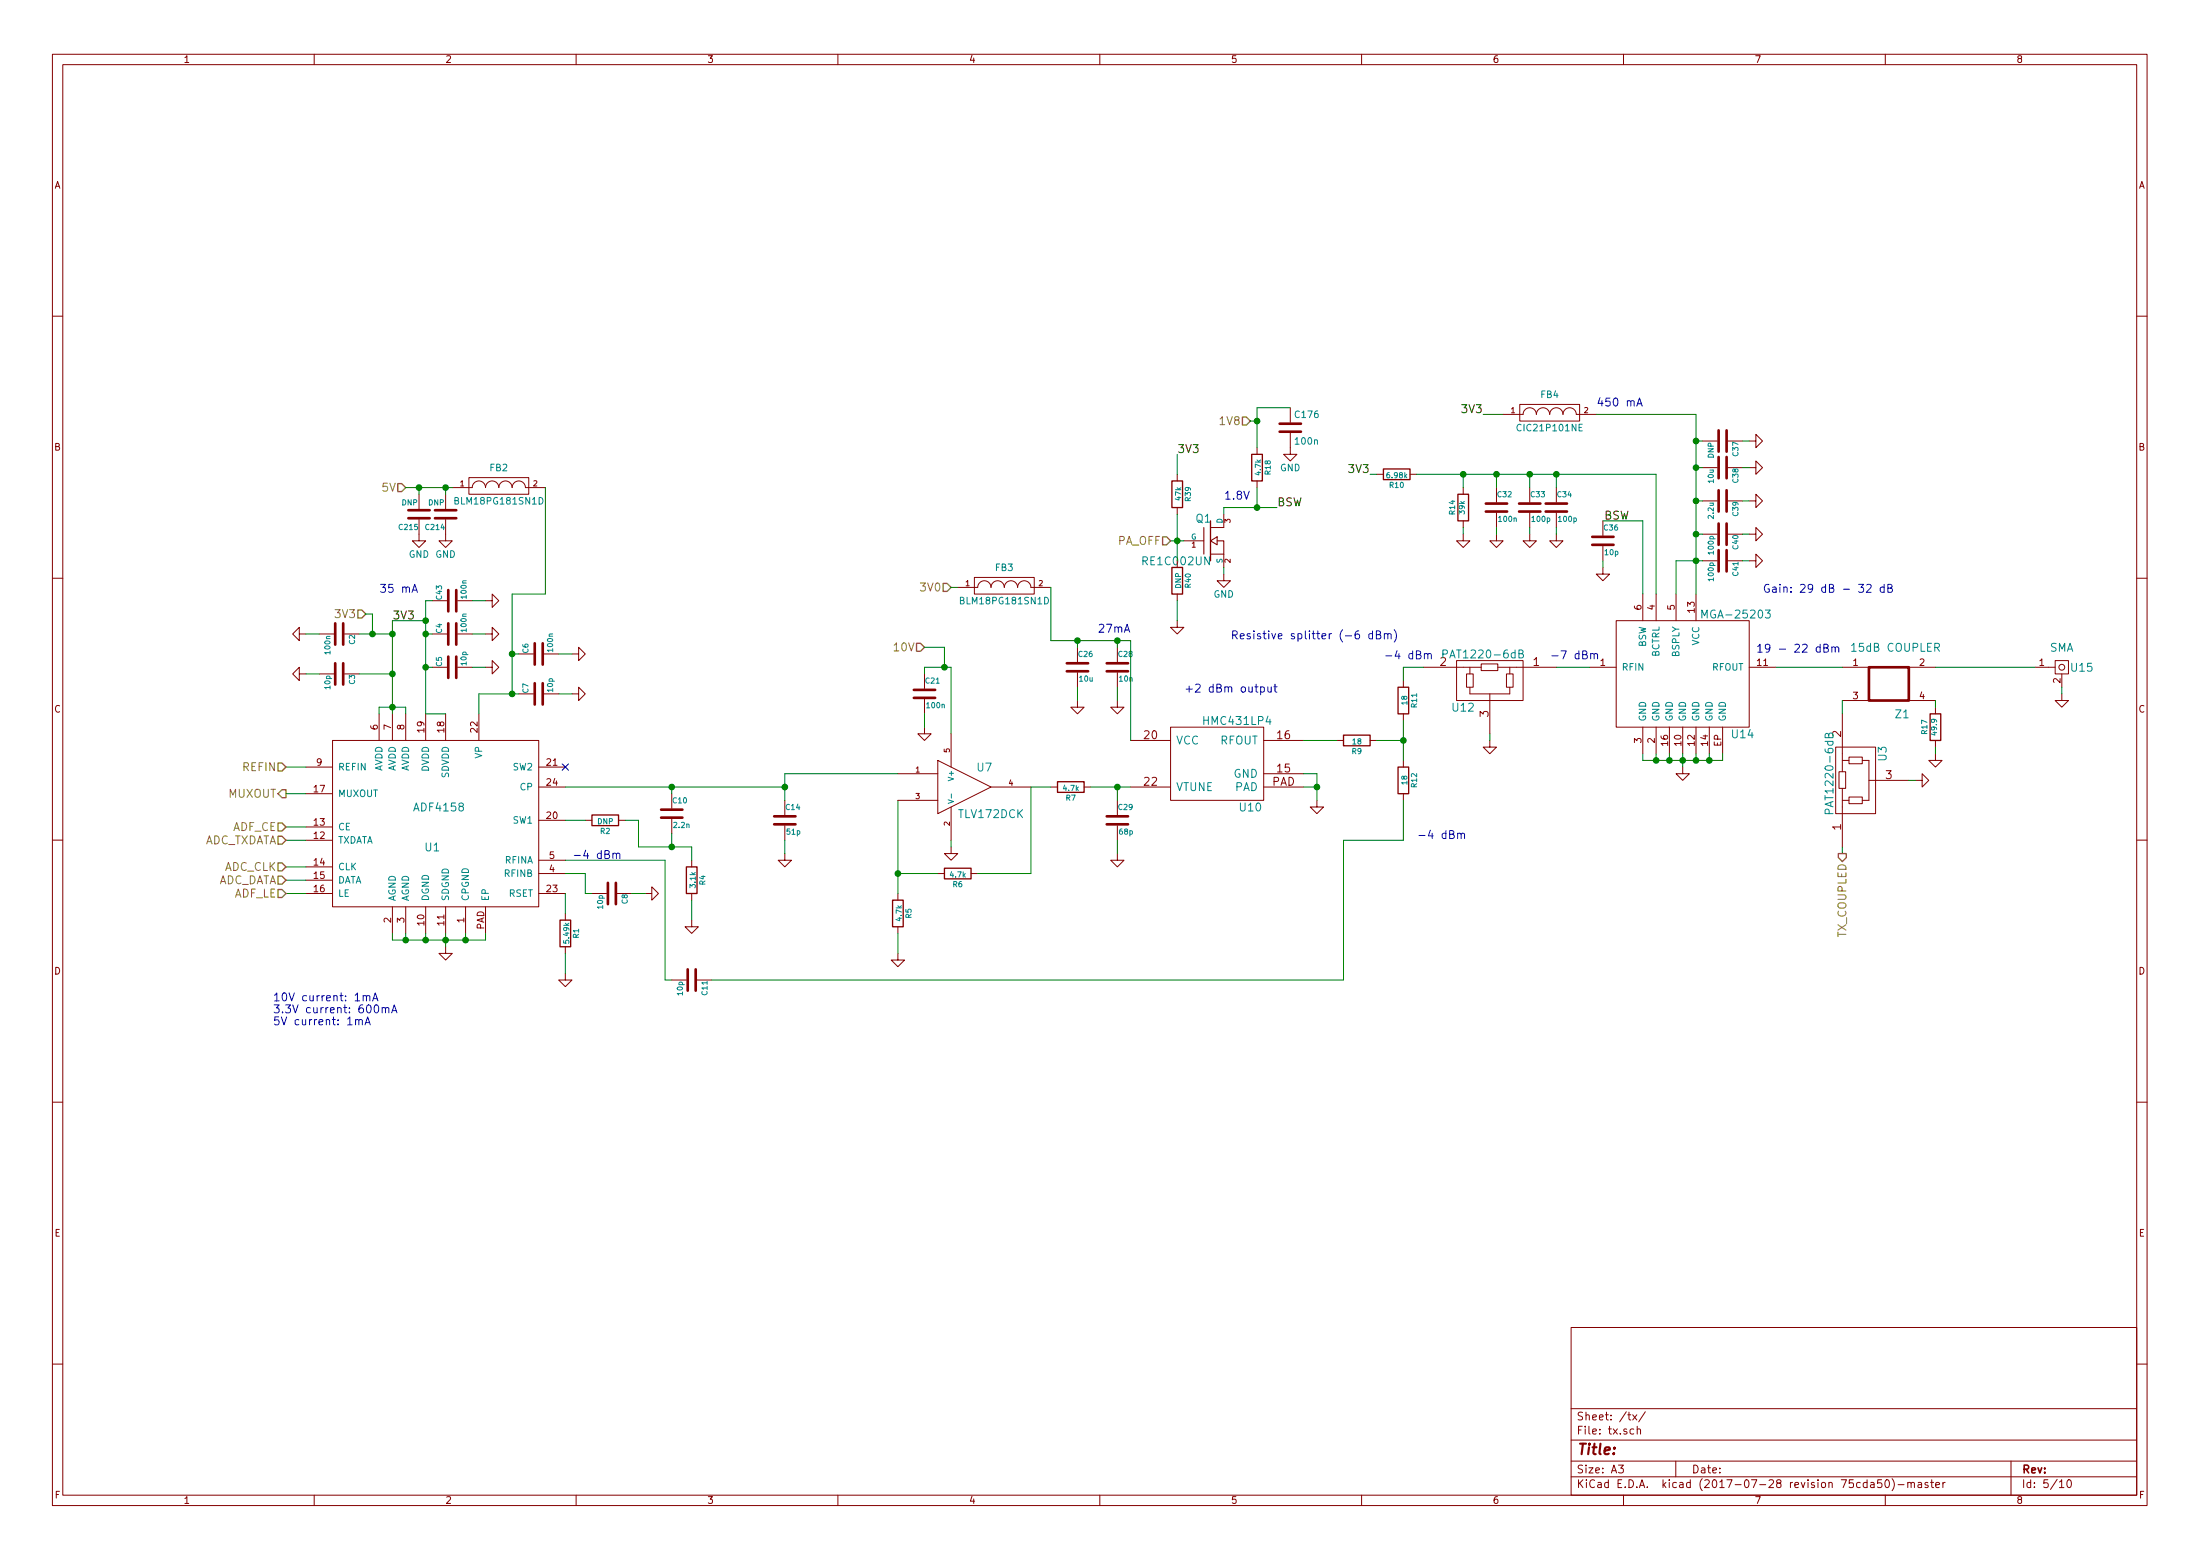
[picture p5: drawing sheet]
EESchema Schematic File Version 2
LIBS:power
LIBS:device
LIBS:transistors
LIBS:conn
LIBS:linear
LIBS:regul
LIBS:74xx
LIBS:cmos4000
LIBS:adc-dac
LIBS:memory
LIBS:xilinx
LIBS:microcontrollers
LIBS:dsp
LIBS:microchip
LIBS:analog_switches
LIBS:motorola
LIBS:texas
LIBS:intel
LIBS:audio
LIBS:interface
LIBS:digital-audio
LIBS:philips
LIBS:display
LIBS:cypress
LIBS:siliconi
LIBS:opto
LIBS:atmel
LIBS:contrib
LIBS:valves
LIBS:fmcw3
LIBS:fmcw3-cache
EELAYER 26 0
EELAYER END
$Descr A3 16535 11693
encoding utf-8
Sheet 5 10
Title ""
Date ""
Rev ""
Comp ""
Comment1 ""
Comment2 ""
Comment3 ""
Comment4 ""
$EndDescr
$Comp
L HMC431LP4 U10
U 1 1
P 9100 5700
F 0 "U10" H 9400 5350 60  0000 C CNN
F 1 "HMC431LP4" H 9300 6000 60  0000 C CNN
F 2 "fmcw3:VQFN-24" H 9100 5700 60  0001 C CNN
F 3 "" H 9100 5700 60  0000 C CNN
F 4 "HMC431LP4ETR" H 9100 5700 60  0001 C CNN "manf#"
	1    9100 5700
	1    0    0    -1  
$EndComp
$Comp
L ADF4158 U1
U 1 1
P 1500 6150
F 0 "U1" H 3250 5950 60  0000 C CNN
F 1 "ADF4158" H 3300 6250 60  0000 C CNN
F 2 "fmcw3:VFQFN-24" H 1500 6150 60  0001 C CNN
F 3 "" H 1500 6150 60  0000 C CNN
F 4 "ADF4158CCPZ" H 1500 6150 60  0001 C CNN "manf#"
	1    1500 6150
	1    0    0    -1  
$EndComp
$Comp
L SMA U15
U 1 1
P 15500 5000
F 0 "U15" H 15650 5000 60  0000 C CNN
F 1 "SMA" H 15500 5150 60  0000 C CNN
F 2 "fmcw3:CONSMA003.062" H 15500 5000 60  0001 C CNN
F 3 "" H 15500 5000 60  0000 C CNN
F 4 "CONSMA003.062" H 15500 5000 60  0001 C CNN "manf#"
	1    15500 5000
	1    0    0    -1  
$EndComp
$Comp
L C C3
U 1 1
P 2550 5050
F 0 "C3" H 2550 5150 40  0000 L CNN
F 1 "10p" H 2556 4965 40  0000 L CNN
F 2 "fmcw3:C_0402b" H 2588 4900 30  0001 C CNN
F 3 "" H 2550 5050 60  0000 C CNN
	1    2550 5050
	0    1    1    0   
$EndComp
$Comp
L C C2
U 1 1
P 2550 4750
F 0 "C2" H 2550 4850 40  0000 L CNN
F 1 "100n" H 2556 4665 40  0000 L CNN
F 2 "fmcw3:C_0402b" H 2588 4600 30  0001 C CNN
F 3 "" H 2550 4750 60  0000 C CNN
	1    2550 4750
	0    1    1    0   
$EndComp
$Comp
L GND #PWR086
U 1 1
P 2300 5050
F 0 "#PWR086" H 2300 5050 30  0001 C CNN
F 1 "GND" H 2300 4980 30  0001 C CNN
F 2 "" H 2300 5050 60  0000 C CNN
F 3 "" H 2300 5050 60  0000 C CNN
	1    2300 5050
	0    1    1    0   
$EndComp
$Comp
L GND #PWR087
U 1 1
P 2300 4750
F 0 "#PWR087" H 2300 4750 30  0001 C CNN
F 1 "GND" H 2300 4680 30  0001 C CNN
F 2 "" H 2300 4750 60  0000 C CNN
F 3 "" H 2300 4750 60  0000 C CNN
	1    2300 4750
	0    1    1    0   
$EndComp
$Comp
L C C5
U 1 1
P 3400 5000
F 0 "C5" H 3400 5100 40  0000 L CNN
F 1 "10p" H 3406 4915 40  0000 L CNN
F 2 "fmcw3:C_0402b" H 3438 4850 30  0001 C CNN
F 3 "" H 3400 5000 60  0000 C CNN
	1    3400 5000
	0    -1   -1   0   
$EndComp
$Comp
L C C4
U 1 1
P 3400 4750
F 0 "C4" H 3400 4850 40  0000 L CNN
F 1 "100n" H 3406 4665 40  0000 L CNN
F 2 "fmcw3:C_0402b" H 3438 4600 30  0001 C CNN
F 3 "" H 3400 4750 60  0000 C CNN
	1    3400 4750
	0    -1   -1   0   
$EndComp
$Comp
L GND #PWR088
U 1 1
P 3650 4500
F 0 "#PWR088" H 3650 4500 30  0001 C CNN
F 1 "GND" H 3650 4430 30  0001 C CNN
F 2 "" H 3650 4500 60  0000 C CNN
F 3 "" H 3650 4500 60  0000 C CNN
	1    3650 4500
	0    -1   -1   0   
$EndComp
$Comp
L GND #PWR089
U 1 1
P 3650 5000
F 0 "#PWR089" H 3650 5000 30  0001 C CNN
F 1 "GND" H 3650 4930 30  0001 C CNN
F 2 "" H 3650 5000 60  0000 C CNN
F 3 "" H 3650 5000 60  0000 C CNN
	1    3650 5000
	0    -1   -1   0   
$EndComp
$Comp
L C C7
U 1 1
P 4050 5200
F 0 "C7" H 4050 5300 40  0000 L CNN
F 1 "10p" H 4056 5115 40  0000 L CNN
F 2 "fmcw3:C_0402b" H 4088 5050 30  0001 C CNN
F 3 "" H 4050 5200 60  0000 C CNN
	1    4050 5200
	0    -1   -1   0   
$EndComp
$Comp
L C C6
U 1 1
P 4050 4900
F 0 "C6" H 4050 5000 40  0000 L CNN
F 1 "100n" H 4056 4815 40  0000 L CNN
F 2 "fmcw3:C_0402b" H 4088 4750 30  0001 C CNN
F 3 "" H 4050 4900 60  0000 C CNN
	1    4050 4900
	0    -1   -1   0   
$EndComp
$Comp
L GND #PWR090
U 1 1
P 4300 5200
F 0 "#PWR090" H 4300 5200 30  0001 C CNN
F 1 "GND" H 4300 5130 30  0001 C CNN
F 2 "" H 4300 5200 60  0000 C CNN
F 3 "" H 4300 5200 60  0000 C CNN
	1    4300 5200
	0    -1   -1   0   
$EndComp
$Comp
L GND #PWR091
U 1 1
P 4300 4900
F 0 "#PWR091" H 4300 4900 30  0001 C CNN
F 1 "GND" H 4300 4830 30  0001 C CNN
F 2 "" H 4300 4900 60  0000 C CNN
F 3 "" H 4300 4900 60  0000 C CNN
	1    4300 4900
	0    -1   -1   0   
$EndComp
$Comp
L GND #PWR092
U 1 1
P 15500 5200
F 0 "#PWR092" H 15500 5200 30  0001 C CNN
F 1 "GND" H 15500 5130 30  0001 C CNN
F 2 "" H 15500 5200 60  0000 C CNN
F 3 "" H 15500 5200 60  0000 C CNN
	1    15500 5200
	1    0    0    -1  
$EndComp
$Comp
L GND #PWR093
U 1 1
P 3350 7100
F 0 "#PWR093" H 3350 7100 30  0001 C CNN
F 1 "GND" H 3350 7030 30  0001 C CNN
F 2 "" H 3350 7100 60  0000 C CNN
F 3 "" H 3350 7100 60  0000 C CNN
	1    3350 7100
	1    0    0    -1  
$EndComp
$Comp
L C C8
U 1 1
P 4600 6700
F 0 "C8" H 4600 6800 40  0000 L CNN
F 1 "10p" H 4606 6615 40  0000 L CNN
F 2 "fmcw3:C_0402b" H 4638 6550 30  0001 C CNN
F 3 "" H 4600 6700 60  0000 C CNN
	1    4600 6700
	0    1    1    0   
$EndComp
$Comp
L GND #PWR094
U 1 1
P 4850 6700
F 0 "#PWR094" H 4850 6700 30  0001 C CNN
F 1 "GND" H 4850 6630 30  0001 C CNN
F 2 "" H 4850 6700 60  0000 C CNN
F 3 "" H 4850 6700 60  0000 C CNN
	1    4850 6700
	0    -1   -1   0   
$EndComp
$Comp
L R R1
U 1 1
P 4250 7000
F 0 "R1" V 4330 7000 40  0000 C CNN
F 1 "5.49k" V 4257 7001 40  0000 C CNN
F 2 "fmcw3:R_0402b" V 4180 7000 30  0001 C CNN
F 3 "" H 4250 7000 30  0000 C CNN
	1    4250 7000
	1    0    0    -1  
$EndComp
$Comp
L GND #PWR095
U 1 1
P 4250 7300
F 0 "#PWR095" H 4250 7300 30  0001 C CNN
F 1 "GND" H 4250 7230 30  0001 C CNN
F 2 "" H 4250 7300 60  0000 C CNN
F 3 "" H 4250 7300 60  0000 C CNN
	1    4250 7300
	1    0    0    -1  
$EndComp
$Comp
L C C10
U 1 1
P 5050 6100
F 0 "C10" H 5050 6200 40  0000 L CNN
F 1 "2.2n" H 5056 6015 40  0000 L CNN
F 2 "fmcw3:C_0402b" H 5088 5950 30  0001 C CNN
F 3 "" H 5050 6100 60  0000 C CNN
	1    5050 6100
	1    0    0    -1  
$EndComp
$Comp
L R R2
U 1 1
P 4550 6150
F 0 "R2" V 4630 6150 40  0000 C CNN
F 1 "DNP" V 4557 6151 40  0000 C CNN
F 2 "fmcw3:R_0402b" V 4480 6150 30  0001 C CNN
F 3 "" H 4550 6150 30  0000 C CNN
	1    4550 6150
	0    1    1    0   
$EndComp
$Comp
L R R4
U 1 1
P 5200 6600
F 0 "R4" V 5280 6600 40  0000 C CNN
F 1 "3.1k" V 5207 6601 40  0000 C CNN
F 2 "fmcw3:R_0402b" V 5130 6600 30  0001 C CNN
F 3 "" H 5200 6600 30  0000 C CNN
	1    5200 6600
	1    0    0    -1  
$EndComp
$Comp
L GND #PWR096
U 1 1
P 5200 6900
F 0 "#PWR096" H 5200 6900 30  0001 C CNN
F 1 "GND" H 5200 6830 30  0001 C CNN
F 2 "" H 5200 6900 60  0000 C CNN
F 3 "" H 5200 6900 60  0000 C CNN
	1    5200 6900
	1    0    0    -1  
$EndComp
$Comp
L C C26
U 1 1
P 8100 5000
F 0 "C26" H 8100 5100 40  0000 L CNN
F 1 "10u" H 8106 4915 40  0000 L CNN
F 2 "fmcw3:C_0805b" H 8138 4850 30  0001 C CNN
F 3 "" H 8100 5000 60  0000 C CNN
	1    8100 5000
	1    0    0    -1  
$EndComp
$Comp
L C C28
U 1 1
P 8400 5000
F 0 "C28" H 8400 5100 40  0000 L CNN
F 1 "10n" H 8406 4915 40  0000 L CNN
F 2 "fmcw3:C_0402b" H 8438 4850 30  0001 C CNN
F 3 "" H 8400 5000 60  0000 C CNN
	1    8400 5000
	1    0    0    -1  
$EndComp
$Comp
L GND #PWR097
U 1 1
P 8400 5250
F 0 "#PWR097" H 8400 5250 30  0001 C CNN
F 1 "GND" H 8400 5180 30  0001 C CNN
F 2 "" H 8400 5250 60  0000 C CNN
F 3 "" H 8400 5250 60  0000 C CNN
	1    8400 5250
	1    0    0    -1  
$EndComp
$Comp
L GND #PWR098
U 1 1
P 8100 5250
F 0 "#PWR098" H 8100 5250 30  0001 C CNN
F 1 "GND" H 8100 5180 30  0001 C CNN
F 2 "" H 8100 5250 60  0000 C CNN
F 3 "" H 8100 5250 60  0000 C CNN
	1    8100 5250
	1    0    0    -1  
$EndComp
$Comp
L GND #PWR099
U 1 1
P 9900 6000
F 0 "#PWR099" H 9900 6000 30  0001 C CNN
F 1 "GND" H 9900 5930 30  0001 C CNN
F 2 "" H 9900 6000 60  0000 C CNN
F 3 "" H 9900 6000 60  0000 C CNN
	1    9900 6000
	1    0    0    -1  
$EndComp
$Comp
L R R9
U 1 1
P 10200 5550
F 0 "R9" V 10280 5550 40  0000 C CNN
F 1 "18" V 10207 5551 40  0000 C CNN
F 2 "fmcw3:R_0402b" V 10130 5550 30  0001 C CNN
F 3 "" H 10200 5550 30  0000 C CNN
	1    10200 5550
	0    1    1    0   
$EndComp
$Comp
L R R11
U 1 1
P 10550 5250
F 0 "R11" V 10630 5250 40  0000 C CNN
F 1 "18" V 10557 5251 40  0000 C CNN
F 2 "fmcw3:R_0402b" V 10480 5250 30  0001 C CNN
F 3 "" H 10550 5250 30  0000 C CNN
	1    10550 5250
	1    0    0    -1  
$EndComp
$Comp
L R R12
U 1 1
P 10550 5850
F 0 "R12" V 10630 5850 40  0000 C CNN
F 1 "18" V 10557 5851 40  0000 C CNN
F 2 "fmcw3:R_0402b" V 10480 5850 30  0001 C CNN
F 3 "" H 10550 5850 30  0000 C CNN
	1    10550 5850
	1    0    0    -1  
$EndComp
Text Notes 9250 4800 0    60   ~ 0
Resistive splitter (-6 dBm)
Text Notes 8900 5200 0    60   ~ 0
+2 dBm output
Text Notes 4300 6450 0    60   ~ 0
-4 dBm
Text Notes 10400 4950 0    60   ~ 0
-4 dBm
$Comp
L PAT1220 U12
U 1 1
P 11200 5000
F 0 "U12" H 11400 4700 60  0000 C CNN
F 1 "PAT1220-6dB" H 11250 5100 60  0000 C CNN
F 2 "fmcw3:PAT1220" H 11200 5000 60  0001 C CNN
F 3 "" H 11200 5000 60  0000 C CNN
	1    11200 5000
	-1   0    0    -1  
$EndComp
$Comp
L GND #PWR0100
U 1 1
P 11200 5550
F 0 "#PWR0100" H 11200 5550 30  0001 C CNN
F 1 "GND" H 11200 5480 30  0001 C CNN
F 2 "" H 11200 5550 60  0000 C CNN
F 3 "" H 11200 5550 60  0000 C CNN
	1    11200 5550
	1    0    0    -1  
$EndComp
Text Notes 8250 4750 0    60   ~ 0
27mA
Text Notes 11650 4950 0    60   ~ 0
-7 dBm
Text Label 2950 4650 0    60   ~ 0
3V3
$Comp
L MGA-25203 U14
U 1 1
P 12450 5300
F 0 "U14" H 13100 5100 60  0000 C CNN
F 1 "MGA-25203" H 13050 6000 60  0000 C CNN
F 2 "fmcw3:MGA-25203" H 12450 5300 60  0001 C CNN
F 3 "" H 12450 5300 60  0000 C CNN
F 4 "MGA-25203-BLKG" H 12450 5300 60  0001 C CNN "manf#"
	1    12450 5300
	1    0    0    -1  
$EndComp
$Comp
L GND #PWR0101
U 1 1
P 12650 5750
F 0 "#PWR0101" H 12650 5750 30  0001 C CNN
F 1 "GND" H 12650 5680 30  0001 C CNN
F 2 "" H 12650 5750 60  0000 C CNN
F 3 "" H 12650 5750 60  0000 C CNN
	1    12650 5750
	1    0    0    -1  
$EndComp
$Comp
L C C40
U 1 1
P 12950 4000
F 0 "C40" H 12950 4100 40  0000 L CNN
F 1 "100p" H 12956 3915 40  0000 L CNN
F 2 "fmcw3:C_0402b" H 12988 3850 30  0001 C CNN
F 3 "" H 12950 4000 60  0000 C CNN
	1    12950 4000
	0    1    1    0   
$EndComp
$Comp
L C C39
U 1 1
P 12950 3750
F 0 "C39" H 12950 3850 40  0000 L CNN
F 1 "2.2u" H 12956 3665 40  0000 L CNN
F 2 "fmcw3:C_0603b" H 12988 3600 30  0001 C CNN
F 3 "" H 12950 3750 60  0000 C CNN
	1    12950 3750
	0    1    1    0   
$EndComp
$Comp
L C C38
U 1 1
P 12950 3500
F 0 "C38" H 12950 3600 40  0000 L CNN
F 1 "10u" H 12956 3415 40  0000 L CNN
F 2 "fmcw3:C_0805b" H 12988 3350 30  0001 C CNN
F 3 "" H 12950 3500 60  0000 C CNN
	1    12950 3500
	0    1    1    0   
$EndComp
$Comp
L GND #PWR0102
U 1 1
P 13150 4000
F 0 "#PWR0102" H 13150 4000 30  0001 C CNN
F 1 "GND" H 13150 3930 30  0001 C CNN
F 2 "" H 13150 4000 60  0000 C CNN
F 3 "" H 13150 4000 60  0000 C CNN
	1    13150 4000
	0    -1   -1   0   
$EndComp
$Comp
L GND #PWR0103
U 1 1
P 13150 3750
F 0 "#PWR0103" H 13150 3750 30  0001 C CNN
F 1 "GND" H 13150 3680 30  0001 C CNN
F 2 "" H 13150 3750 60  0000 C CNN
F 3 "" H 13150 3750 60  0000 C CNN
	1    13150 3750
	0    -1   -1   0   
$EndComp
$Comp
L GND #PWR0104
U 1 1
P 13150 3500
F 0 "#PWR0104" H 13150 3500 30  0001 C CNN
F 1 "GND" H 13150 3430 30  0001 C CNN
F 2 "" H 13150 3500 60  0000 C CNN
F 3 "" H 13150 3500 60  0000 C CNN
	1    13150 3500
	0    -1   -1   0   
$EndComp
$Comp
L GND #PWR0105
U 1 1
P 13150 3300
F 0 "#PWR0105" H 13150 3300 30  0001 C CNN
F 1 "GND" H 13150 3230 30  0001 C CNN
F 2 "" H 13150 3300 60  0000 C CNN
F 3 "" H 13150 3300 60  0000 C CNN
	1    13150 3300
	0    -1   -1   0   
$EndComp
$Comp
L C C37
U 1 1
P 12950 3300
F 0 "C37" H 12950 3400 40  0000 L CNN
F 1 "DNP" H 12956 3215 40  0000 L CNN
F 2 "fmcw3:C_0603b" H 12988 3150 30  0001 C CNN
F 3 "" H 12950 3300 60  0000 C CNN
	1    12950 3300
	0    1    1    0   
$EndComp
$Comp
L C C33
U 1 1
P 11500 3800
F 0 "C33" H 11500 3900 40  0000 L CNN
F 1 "100p" H 11506 3715 40  0000 L CNN
F 2 "fmcw3:C_0402b" H 11538 3650 30  0001 C CNN
F 3 "" H 11500 3800 60  0000 C CNN
	1    11500 3800
	1    0    0    -1  
$EndComp
$Comp
L C C32
U 1 1
P 11250 3800
F 0 "C32" H 11250 3900 40  0000 L CNN
F 1 "100n" H 11256 3715 40  0000 L CNN
F 2 "fmcw3:C_0402b" H 11288 3650 30  0001 C CNN
F 3 "" H 11250 3800 60  0000 C CNN
	1    11250 3800
	1    0    0    -1  
$EndComp
$Comp
L GND #PWR0106
U 1 1
P 11500 4000
F 0 "#PWR0106" H 11500 4000 30  0001 C CNN
F 1 "GND" H 11500 3930 30  0001 C CNN
F 2 "" H 11500 4000 60  0000 C CNN
F 3 "" H 11500 4000 60  0000 C CNN
	1    11500 4000
	1    0    0    -1  
$EndComp
$Comp
L GND #PWR0107
U 1 1
P 11250 4000
F 0 "#PWR0107" H 11250 4000 30  0001 C CNN
F 1 "GND" H 11250 3930 30  0001 C CNN
F 2 "" H 11250 4000 60  0000 C CNN
F 3 "" H 11250 4000 60  0000 C CNN
	1    11250 4000
	1    0    0    -1  
$EndComp
$Comp
L C C41
U 1 1
P 12950 4200
F 0 "C41" H 12950 4300 40  0000 L CNN
F 1 "100p" H 12956 4115 40  0000 L CNN
F 2 "fmcw3:C_0402b" H 12988 4050 30  0001 C CNN
F 3 "" H 12950 4200 60  0000 C CNN
	1    12950 4200
	0    1    1    0   
$EndComp
$Comp
L GND #PWR0108
U 1 1
P 13150 4200
F 0 "#PWR0108" H 13150 4200 30  0001 C CNN
F 1 "GND" H 13150 4130 30  0001 C CNN
F 2 "" H 13150 4200 60  0000 C CNN
F 3 "" H 13150 4200 60  0000 C CNN
	1    13150 4200
	0    -1   -1   0   
$EndComp
$Comp
L R R10
U 1 1
P 10500 3550
F 0 "R10" V 10580 3550 40  0000 C CNN
F 1 "6.98k" V 10507 3551 40  0000 C CNN
F 2 "fmcw3:R_0402b" V 10430 3550 30  0001 C CNN
F 3 "" H 10500 3550 30  0000 C CNN
	1    10500 3550
	0    1    1    0   
$EndComp
$Comp
L R R14
U 1 1
P 11000 3800
F 0 "R14" V 11080 3800 40  0000 C CNN
F 1 "39k" V 11007 3801 40  0000 C CNN
F 2 "fmcw3:R_0402b" V 10930 3800 30  0001 C CNN
F 3 "" H 11000 3800 30  0000 C CNN
	1    11000 3800
	-1   0    0    1   
$EndComp
$Comp
L GND #PWR0109
U 1 1
P 11000 4000
F 0 "#PWR0109" H 11000 4000 30  0001 C CNN
F 1 "GND" H 11000 3930 30  0001 C CNN
F 2 "" H 11000 4000 60  0000 C CNN
F 3 "" H 11000 4000 60  0000 C CNN
	1    11000 4000
	1    0    0    -1  
$EndComp
$Comp
L C C36
U 1 1
P 12050 4050
F 0 "C36" H 12050 4150 40  0000 L CNN
F 1 "10p" H 12056 3965 40  0000 L CNN
F 2 "fmcw3:C_0402b" H 12088 3900 30  0001 C CNN
F 3 "" H 12050 4050 60  0000 C CNN
	1    12050 4050
	1    0    0    -1  
$EndComp
$Comp
L GND #PWR0110
U 1 1
P 12050 4250
F 0 "#PWR0110" H 12050 4250 30  0001 C CNN
F 1 "GND" H 12050 4180 30  0001 C CNN
F 2 "" H 12050 4250 60  0000 C CNN
F 3 "" H 12050 4250 60  0000 C CNN
	1    12050 4250
	1    0    0    -1  
$EndComp
Text Label 12250 3900 2    60   ~ 0
BSW
Text Label 11150 3100 2    60   ~ 0
3V3
Text Label 10300 3550 2    60   ~ 0
3V3
Text Notes 13250 4450 0    60   ~ 0
Gain: 29 dB - 32 dB
Text Notes 13200 4900 0    60   ~ 0
19 - 22 dBm
$Comp
L GND #PWR0111
U 1 1
P 7150 6350
F 0 "#PWR0111" H 7150 6350 30  0001 C CNN
F 1 "GND" H 7150 6280 30  0001 C CNN
F 2 "" H 7150 6350 60  0000 C CNN
F 3 "" H 7150 6350 60  0000 C CNN
	1    7150 6350
	1    0    0    -1  
$EndComp
$Comp
L C C21
U 1 1
P 6950 5200
F 0 "C21" H 6950 5300 40  0000 L CNN
F 1 "100n" H 6956 5115 40  0000 L CNN
F 2 "fmcw3:C_0402b" H 6988 5050 30  0001 C CNN
F 3 "" H 6950 5200 60  0000 C CNN
	1    6950 5200
	1    0    0    -1  
$EndComp
$Comp
L GND #PWR0112
U 1 1
P 6950 5450
F 0 "#PWR0112" H 6950 5450 30  0001 C CNN
F 1 "GND" H 6950 5380 30  0001 C CNN
F 2 "" H 6950 5450 60  0000 C CNN
F 3 "" H 6950 5450 60  0000 C CNN
	1    6950 5450
	1    0    0    -1  
$EndComp
Text Notes 10650 6300 0    60   ~ 0
-4 dBm
$Comp
L R R7
U 1 1
P 8050 5900
F 0 "R7" V 8130 5900 40  0000 C CNN
F 1 "4.7k" V 8057 5901 40  0000 C CNN
F 2 "fmcw3:R_0402b" V 7980 5900 30  0001 C CNN
F 3 "" H 8050 5900 30  0000 C CNN
	1    8050 5900
	0    1    1    0   
$EndComp
$Comp
L C C29
U 1 1
P 8400 6150
F 0 "C29" H 8400 6250 40  0000 L CNN
F 1 "68p" H 8406 6065 40  0000 L CNN
F 2 "fmcw3:C_0402b" H 8438 6000 30  0001 C CNN
F 3 "" H 8400 6150 60  0000 C CNN
	1    8400 6150
	1    0    0    -1  
$EndComp
$Comp
L GND #PWR0113
U 1 1
P 8400 6400
F 0 "#PWR0113" H 8400 6400 30  0001 C CNN
F 1 "GND" H 8400 6330 30  0001 C CNN
F 2 "" H 8400 6400 60  0000 C CNN
F 3 "" H 8400 6400 60  0000 C CNN
	1    8400 6400
	1    0    0    -1  
$EndComp
$Comp
L R R6
U 1 1
P 7200 6550
F 0 "R6" V 7280 6550 40  0000 C CNN
F 1 "4.7k" V 7207 6551 40  0000 C CNN
F 2 "fmcw3:R_0402b" V 7130 6550 30  0001 C CNN
F 3 "" H 7200 6550 30  0000 C CNN
	1    7200 6550
	0    1    1    0   
$EndComp
$Comp
L R R5
U 1 1
P 6750 6850
F 0 "R5" V 6830 6850 40  0000 C CNN
F 1 "4.7k" V 6757 6851 40  0000 C CNN
F 2 "fmcw3:R_0402b" V 6680 6850 30  0001 C CNN
F 3 "" H 6750 6850 30  0000 C CNN
	1    6750 6850
	1    0    0    -1  
$EndComp
$Comp
L GND #PWR0114
U 1 1
P 6750 7150
F 0 "#PWR0114" H 6750 7150 30  0001 C CNN
F 1 "GND" H 6750 7080 30  0001 C CNN
F 2 "" H 6750 7150 60  0000 C CNN
F 3 "" H 6750 7150 60  0000 C CNN
	1    6750 7150
	1    0    0    -1  
$EndComp
$Comp
L C C14
U 1 1
P 5900 6150
F 0 "C14" H 5900 6250 40  0000 L CNN
F 1 "51p" H 5906 6065 40  0000 L CNN
F 2 "fmcw3:C_0402b" H 5938 6000 30  0001 C CNN
F 3 "" H 5900 6150 60  0000 C CNN
	1    5900 6150
	1    0    0    -1  
$EndComp
$Comp
L GND #PWR0115
U 1 1
P 5900 6400
F 0 "#PWR0115" H 5900 6400 30  0001 C CNN
F 1 "GND" H 5900 6330 30  0001 C CNN
F 2 "" H 5900 6400 60  0000 C CNN
F 3 "" H 5900 6400 60  0000 C CNN
	1    5900 6400
	1    0    0    -1  
$EndComp
$Comp
L PAT1220 U3
U 1 1
P 13850 5850
F 0 "U3" H 14050 5550 60  0000 C CNN
F 1 "PAT1220-6dB" H 13900 5950 60  0000 C CNN
F 2 "fmcw3:PAT1220" H 13850 5850 60  0001 C CNN
F 3 "" H 13850 5850 60  0000 C CNN
	1    13850 5850
	0    -1   -1   0   
$EndComp
$Comp
L GND #PWR0116
U 1 1
P 14400 5850
F 0 "#PWR0116" H 14400 5850 30  0001 C CNN
F 1 "GND" H 14400 5780 30  0001 C CNN
F 2 "" H 14400 5850 60  0000 C CNN
F 3 "" H 14400 5850 60  0000 C CNN
	1    14400 5850
	0    -1   -1   0   
$EndComp
$Comp
L C C11
U 1 1
P 5200 7350
F 0 "C11" H 5200 7450 40  0000 L CNN
F 1 "10p" H 5206 7265 40  0000 L CNN
F 2 "fmcw3:C_0402b" H 5238 7200 30  0001 C CNN
F 3 "" H 5200 7350 60  0000 C CNN
	1    5200 7350
	0    1    1    0   
$EndComp
$Comp
L BRANCHLINE Z1
U 1 1
P 14200 5150
F 0 "Z1" H 14300 4950 60  0000 C CNN
F 1 "15dB COUPLER" H 14250 5450 60  0000 C CNN
F 2 "fmcw3:coupler" H 14250 5000 60  0001 C CNN
F 3 "" H 14250 5000 60  0000 C CNN
	1    14200 5150
	1    0    0    -1  
$EndComp
Text Notes 2850 4450 0    60   ~ 0
35 mA
Text Notes 12000 3050 0    60   ~ 0
450 mA
$Comp
L R R18
U 1 1
P 9450 3500
F 0 "R18" V 9530 3500 40  0000 C CNN
F 1 "4.7k" V 9457 3501 40  0000 C CNN
F 2 "fmcw3:R_0402b" V 9380 3500 30  0001 C CNN
F 3 "" H 9450 3500 30  0000 C CNN
	1    9450 3500
	1    0    0    -1  
$EndComp
Text Label 9600 3800 0    60   ~ 0
BSW
Text Notes 9200 3750 0    60   ~ 0
1.8V
$Comp
L R R17
U 1 1
P 14550 5450
F 0 "R17" V 14630 5450 40  0000 C CNN
F 1 "49.9" V 14557 5451 40  0000 C CNN
F 2 "fmcw3:R_0402b" V 14480 5450 30  0001 C CNN
F 3 "" H 14550 5450 30  0000 C CNN
	1    14550 5450
	-1   0    0    1   
$EndComp
$Comp
L GND #PWR0118
U 1 1
P 14550 5650
F 0 "#PWR0118" H 14550 5650 30  0001 C CNN
F 1 "GND" H 14550 5580 30  0001 C CNN
F 2 "" H 14550 5650 60  0000 C CNN
F 3 "" H 14550 5650 60  0000 C CNN
	1    14550 5650
	1    0    0    -1  
$EndComp
$Comp
L C C43
U 1 1
P 3400 4500
F 0 "C43" H 3400 4600 40  0000 L CNN
F 1 "100n" H 3406 4415 40  0000 L CNN
F 2 "fmcw3:C_0402b" H 3438 4350 30  0001 C CNN
F 3 "" H 3400 4500 60  0000 C CNN
	1    3400 4500
	0    -1   -1   0   
$EndComp
$Comp
L GND #PWR0119
U 1 1
P 3650 4750
F 0 "#PWR0119" H 3650 4750 30  0001 C CNN
F 1 "GND" H 3650 4680 30  0001 C CNN
F 2 "" H 3650 4750 60  0000 C CNN
F 3 "" H 3650 4750 60  0000 C CNN
	1    3650 4750
	0    -1   -1   0   
$EndComp
$Comp
L MOS_N_GSD Q1
U 1 1
P 9100 4050
F 0 "Q1" H 9110 4220 60  0000 R CNN
F 1 "RE1C002UN" H 9110 3900 60  0000 R CNN
F 2 "fmcw3:SOT-416" H 9100 4050 60  0001 C CNN
F 3 "" H 9100 4050 60  0000 C CNN
	1    9100 4050
	1    0    0    -1  
$EndComp
NoConn ~ 4250 5750
Wire Wire Line
	2300 4750 2400 4750
Wire Wire Line
	2300 5050 2400 5050
Wire Wire Line
	2850 5350 2850 5300
Wire Wire Line
	2850 5300 3050 5300
Wire Wire Line
	2950 4650 2950 5350
Wire Wire Line
	3050 5300 3050 5350
Connection ~ 2950 5300
Wire Wire Line
	2700 5050 2950 5050
Wire Wire Line
	2700 4750 2950 4750
Connection ~ 2950 5050
Connection ~ 2950 4750
Wire Wire Line
	3200 5350 3350 5350
Wire Wire Line
	3200 4500 3200 5350
Connection ~ 3200 5000
Wire Wire Line
	3200 4650 2950 4650
Connection ~ 3200 4750
Wire Wire Line
	3550 5000 3650 5000
Wire Wire Line
	3550 4500 3650 4500
Wire Wire Line
	3850 4450 3850 5200
Wire Wire Line
	3600 5200 3600 5350
Wire Wire Line
	4200 4900 4300 4900
Wire Wire Line
	4200 5200 4300 5200
Wire Wire Line
	15500 5150 15500 5200
Wire Wire Line
	2950 7000 2950 7050
Wire Wire Line
	2950 7050 3650 7050
Wire Wire Line
	3050 7050 3050 7000
Wire Wire Line
	3200 7050 3200 7000
Connection ~ 3050 7050
Wire Wire Line
	3350 7000 3350 7100
Connection ~ 3200 7050
Wire Wire Line
	3500 7050 3500 7000
Connection ~ 3350 7050
Wire Wire Line
	3650 7050 3650 7000
Connection ~ 3500 7050
Wire Wire Line
	4250 6550 4400 6550
Wire Wire Line
	4750 6700 4850 6700
Wire Wire Line
	4250 6700 4250 6850
Wire Wire Line
	4250 7150 4250 7300
Wire Wire Line
	2150 6500 2300 6500
Wire Wire Line
	2150 6600 2300 6600
Wire Wire Line
	2150 6700 2300 6700
Wire Wire Line
	2150 6200 2300 6200
Wire Wire Line
	2150 6300 2300 6300
Wire Wire Line
	4800 6350 5200 6350
Wire Wire Line
	5050 6250 5050 6350
Wire Wire Line
	4800 6350 4800 6150
Connection ~ 5050 6350
Wire Wire Line
	4250 6150 4400 6150
Wire Wire Line
	4250 5900 5900 5900
Connection ~ 5050 5900
Wire Wire Line
	8500 4800 8500 5550
Wire Wire Line
	7900 4800 8500 4800
Connection ~ 8400 4800
Wire Wire Line
	8100 5150 8100 5250
Wire Wire Line
	8400 5150 8400 5250
Wire Wire Line
	9900 5800 9900 6000
Wire Wire Line
	9900 5800 9800 5800
Wire Wire Line
	9800 5900 9900 5900
Connection ~ 9900 5900
Wire Wire Line
	9800 5550 10050 5550
Wire Wire Line
	10550 5400 10550 5700
Wire Wire Line
	10350 5550 10550 5550
Connection ~ 10550 5550
Wire Wire Line
	4400 6550 4400 6700
Wire Wire Line
	4250 6450 5000 6450
Wire Wire Line
	5000 6450 5000 7350
Wire Wire Line
	11200 5500 11200 5550
Wire Wire Line
	12350 5650 12350 5700
Wire Wire Line
	12350 5700 12950 5700
Wire Wire Line
	12450 5700 12450 5650
Wire Wire Line
	12550 5700 12550 5650
Connection ~ 12450 5700
Wire Wire Line
	12650 5650 12650 5750
Connection ~ 12550 5700
Wire Wire Line
	12750 5700 12750 5650
Connection ~ 12650 5700
Wire Wire Line
	12850 5700 12850 5650
Connection ~ 12750 5700
Wire Wire Line
	12950 5700 12950 5650
Connection ~ 12850 5700
Wire Wire Line
	12750 3100 12750 4450
Wire Wire Line
	12800 3500 12750 3500
Connection ~ 12750 3500
Wire Wire Line
	12800 3750 12750 3750
Connection ~ 12750 3750
Wire Wire Line
	12800 4000 12750 4000
Connection ~ 12750 4000
Wire Wire Line
	13150 3300 13100 3300
Wire Wire Line
	13100 3500 13150 3500
Wire Wire Line
	13100 3750 13150 3750
Wire Wire Line
	13100 4000 13150 4000
Wire Wire Line
	11500 3950 11500 4000
Wire Wire Line
	11250 3950 11250 4000
Wire Wire Line
	12600 4200 12800 4200
Wire Wire Line
	12600 4200 12600 4450
Connection ~ 12750 4200
Wire Wire Line
	13100 4200 13150 4200
Wire Wire Line
	10650 3550 12450 3550
Wire Wire Line
	11000 3550 11000 3650
Wire Wire Line
	11250 3550 11250 3650
Connection ~ 11000 3550
Wire Wire Line
	11500 3550 11500 3650
Connection ~ 11250 3550
Connection ~ 11500 3550
Wire Wire Line
	12450 3550 12450 4450
Wire Wire Line
	12050 4250 12050 4200
Wire Wire Line
	12350 4450 12350 3900
Wire Wire Line
	12350 3900 12050 3900
Wire Wire Line
	10350 3550 10300 3550
Wire Wire Line
	7150 6300 7150 6350
Wire Wire Line
	6950 5350 6950 5450
Wire Wire Line
	7150 5000 7150 5500
Wire Wire Line
	6950 5000 7150 5000
Wire Wire Line
	10550 6300 10100 6300
Wire Wire Line
	8200 5900 8500 5900
Wire Wire Line
	8400 5900 8400 6000
Connection ~ 8400 5900
Wire Wire Line
	7750 5900 7900 5900
Wire Wire Line
	8400 6300 8400 6400
Wire Wire Line
	7750 6550 7750 5900
Wire Wire Line
	7350 6550 7750 6550
Wire Wire Line
	6750 6550 7050 6550
Wire Wire Line
	6750 6000 6750 6700
Connection ~ 6750 6550
Wire Wire Line
	6750 7000 6750 7150
Wire Wire Line
	5200 6750 5200 6900
Wire Wire Line
	5900 5800 5900 6000
Connection ~ 5900 5900
Wire Wire Line
	5900 6300 5900 6400
Wire Wire Line
	2150 5950 2300 5950
Wire Wire Line
	2150 5750 2300 5750
Wire Wire Line
	13850 5000 13350 5000
Wire Wire Line
	14550 5000 15300 5000
Wire Wire Line
	14350 5850 14400 5850
Wire Wire Line
	10100 6300 10100 7350
Wire Wire Line
	10100 7350 5350 7350
Wire Wire Line
	12000 3100 12750 3100
Connection ~ 12750 3300
Wire Wire Line
	9450 3050 9450 3350
Wire Wire Line
	9200 3800 9600 3800
Wire Wire Line
	9200 3800 9200 3850
Connection ~ 9450 3800
Wire Wire Line
	9200 4300 9200 4250
Wire Wire Line
	8800 4050 8900 4050
Wire Wire Line
	10550 6000 10550 6300
Wire Wire Line
	14550 5600 14550 5650
Wire Wire Line
	13850 6350 13850 6400
Wire Wire Line
	13850 5250 13850 5350
Connection ~ 3200 4650
Wire Wire Line
	3550 4750 3650 4750
Wire Wire Line
	5900 5800 6750 5800
$Comp
L R R39
U 1 1
P 8850 3700
F 0 "R39" V 8930 3700 40  0000 C CNN
F 1 "47k" V 8857 3701 40  0000 C CNN
F 2 "fmcw3:R_0402b" V 8780 3700 30  0001 C CNN
F 3 "" H 8850 3700 30  0000 C CNN
	1    8850 3700
	1    0    0    -1  
$EndComp
$Comp
L R R40
U 1 1
P 8850 4350
F 0 "R40" V 8930 4350 40  0000 C CNN
F 1 "DNP" V 8857 4351 40  0000 C CNN
F 2 "fmcw3:R_0402b" V 8780 4350 30  0001 C CNN
F 3 "" H 8850 4350 30  0000 C CNN
	1    8850 4350
	1    0    0    -1  
$EndComp
$Comp
L GND #PWR0120
U 1 1
P 8850 4650
F 0 "#PWR0120" H 8850 4650 30  0001 C CNN
F 1 "GND" H 8850 4580 30  0001 C CNN
F 2 "" H 8850 4650 60  0000 C CNN
F 3 "" H 8850 4650 60  0000 C CNN
	1    8850 4650
	1    0    0    -1  
$EndComp
Wire Wire Line
	8850 4500 8850 4650
Wire Wire Line
	8850 3850 8850 4200
Connection ~ 8850 4050
Wire Wire Line
	8850 3400 8850 3550
Text Label 8850 3400 0    60   ~ 0
3V3
Wire Wire Line
	11000 3950 11000 4000
Wire Wire Line
	10550 5000 10550 5100
Wire Wire Line
	8100 4850 8100 4800
Wire Wire Line
	8400 4800 8400 4850
Wire Wire Line
	6950 5000 6950 5050
Wire Wire Line
	5200 6350 5200 6450
Wire Wire Line
	5000 7350 5050 7350
Wire Wire Line
	5050 5950 5050 5900
Wire Wire Line
	4800 6150 4700 6150
Wire Wire Line
	4400 6700 4450 6700
Wire Wire Line
	3850 4900 3900 4900
Connection ~ 3850 5200
Wire Wire Line
	3250 4500 3200 4500
Text HLabel 2150 5750 0    60   Input ~ 0
REFIN
Text HLabel 2150 5950 0    60   Output ~ 0
MUXOUT
Text HLabel 2150 6200 0    60   Input ~ 0
ADF_CE
Text HLabel 2150 6300 0    60   Input ~ 0
ADC_TXDATA
Text HLabel 2150 6500 0    60   Input ~ 0
ADC_CLK
Text HLabel 2150 6600 0    60   Input ~ 0
ADC_DATA
Text HLabel 2150 6700 0    60   Input ~ 0
ADF_LE
Wire Wire Line
	14550 5300 14550 5250
Text HLabel 6950 4850 0    60   Input ~ 0
10V
Wire Wire Line
	6950 4850 7100 4850
Wire Wire Line
	7100 4850 7100 5000
Connection ~ 7100 5000
Text HLabel 3050 3650 0    60   Input ~ 0
5V
Text HLabel 2750 4600 0    60   Input ~ 0
3V3
Wire Wire Line
	2750 4600 2800 4600
Wire Wire Line
	2800 4600 2800 4750
Connection ~ 2800 4750
Text HLabel 13850 6400 3    60   Output ~ 0
TX_COUPLED
Wire Wire Line
	12800 3300 12750 3300
Text Notes 2050 7700 0    60   ~ 0
10V current: 1mA\n3.3V current: 600mA\n5V current: 1mA
Text HLabel 7150 4400 0    60   Input ~ 0
3V0
Connection ~ 8100 4800
$Comp
L FILTER FB2
U 1 1
P 3750 3650
F 0 "FB2" H 3750 3800 50  0000 C CNN
F 1 "BLM18PG181SN1D" H 3750 3550 50  0000 C CNN
F 2 "fmcw3:C_0603b" H 3750 3650 60  0001 C CNN
F 3 "" H 3750 3650 60  0000 C CNN
	1    3750 3650
	1    0    0    -1  
$EndComp
Wire Wire Line
	3050 3650 3400 3650
Wire Wire Line
	3600 5200 3900 5200
Wire Wire Line
	4100 4450 3850 4450
Wire Wire Line
	4100 3650 4100 4450
Connection ~ 3850 4900
Wire Wire Line
	3250 4750 3200 4750
Wire Wire Line
	3250 5000 3200 5000
$Comp
L FILTER FB4
U 1 1
P 11650 3100
F 0 "FB4" H 11650 3250 50  0000 C CNN
F 1 "CIC21P101NE" H 11650 3000 50  0000 C CNN
F 2 "fmcw3:C_0805b" H 11650 3100 60  0001 C CNN
F 3 "" H 11650 3100 60  0000 C CNN
	1    11650 3100
	1    0    0    -1  
$EndComp
Wire Wire Line
	11150 3100 11300 3100
$Comp
L FILTER FB3
U 1 1
P 7550 4400
F 0 "FB3" H 7550 4550 50  0000 C CNN
F 1 "BLM18PG181SN1D" H 7550 4300 50  0000 C CNN
F 2 "fmcw3:C_0603b" H 7550 4400 60  0001 C CNN
F 3 "" H 7550 4400 60  0000 C CNN
	1    7550 4400
	1    0    0    -1  
$EndComp
Wire Wire Line
	7200 4400 7150 4400
Wire Wire Line
	7900 4400 7900 4800
Wire Wire Line
	11700 5000 11950 5000
Wire Wire Line
	10700 5000 10550 5000
$Comp
L C C34
U 1 1
P 11700 3800
F 0 "C34" H 11700 3900 40  0000 L CNN
F 1 "100p" H 11706 3715 40  0000 L CNN
F 2 "fmcw3:C_0402b" H 11738 3650 30  0001 C CNN
F 3 "" H 11700 3800 60  0000 C CNN
	1    11700 3800
	1    0    0    -1  
$EndComp
$Comp
L GND #PWR0121
U 1 1
P 11700 4000
F 0 "#PWR0121" H 11700 4000 30  0001 C CNN
F 1 "GND" H 11700 3930 30  0001 C CNN
F 2 "" H 11700 4000 60  0000 C CNN
F 3 "" H 11700 4000 60  0000 C CNN
	1    11700 4000
	1    0    0    -1  
$EndComp
Wire Wire Line
	11700 3950 11700 4000
Wire Wire Line
	11700 3650 11700 3550
Connection ~ 11700 3550
Text HLabel 8800 4050 0    60   Input ~ 0
PA_OFF
$Comp
L TLV172DCK U7
U 1 1
P 7250 5900
F 0 "U7" H 7400 6050 60  0000 C CNN
F 1 "TLV172DCK" H 7450 5700 60  0000 C CNN
F 2 "TO_SOT_Packages_SMD:SOT-353_SC-70-5" H 7250 5900 60  0001 C CNN
F 3 "" H 7250 5900 60  0000 C CNN
	1    7250 5900
	1    0    0    -1  
$EndComp
$Comp
L GND #PWR061
U 1 1
P 9200 4300
F 0 "#PWR061" H 9200 4050 50  0001 C CNN
F 1 "GND" H 9200 4150 50  0000 C CNN
F 2 "" H 9200 4300 60  0000 C CNN
F 3 "" H 9200 4300 60  0000 C CNN
	1    9200 4300
	1    0    0    -1  
$EndComp
Wire Wire Line
	9450 3800 9450 3650
Text HLabel 9400 3150 0    60   Input ~ 0
1V8
Wire Wire Line
	9400 3150 9450 3150
$Comp
L C C176
U 1 1
P 9700 3200
F 0 "C176" H 9725 3300 50  0000 L CNN
F 1 "100n" H 9725 3100 50  0000 L CNN
F 2 "fmcw3:C_0402b" H 9738 3050 30  0001 C CNN
F 3 "" H 9700 3200 60  0000 C CNN
	1    9700 3200
	1    0    0    -1  
$EndComp
$Comp
L GND #PWR0117
U 1 1
P 9700 3350
F 0 "#PWR0117" H 9700 3100 50  0001 C CNN
F 1 "GND" H 9700 3200 50  0000 C CNN
F 2 "" H 9700 3350 60  0000 C CNN
F 3 "" H 9700 3350 60  0000 C CNN
	1    9700 3350
	1    0    0    -1  
$EndComp
Wire Wire Line
	9700 3050 9450 3050
Connection ~ 9450 3150
$Comp
L C C214
U 1 1
P 3350 3850
F 0 "C214" H 3350 3950 40  0000 L CNN
F 1 "DNP" H 3356 3765 40  0000 L CNN
F 2 "fmcw3:C_0805b" H 3388 3700 30  0001 C CNN
F 3 "" H 3350 3850 60  0000 C CNN
	1    3350 3850
	-1   0    0    1   
$EndComp
$Comp
L GND #PWR0253
U 1 1
P 3350 4000
F 0 "#PWR0253" H 3350 3750 50  0001 C CNN
F 1 "GND" H 3350 3850 50  0000 C CNN
F 2 "" H 3350 4000 60  0000 C CNN
F 3 "" H 3350 4000 60  0000 C CNN
	1    3350 4000
	1    0    0    -1  
$EndComp
Wire Wire Line
	3350 3700 3350 3650
Connection ~ 3350 3650
$Comp
L C C215
U 1 1
P 3150 3850
F 0 "C215" H 3150 3950 40  0000 L CNN
F 1 "DNP" H 3156 3765 40  0000 L CNN
F 2 "fmcw3:C_0805b" H 3188 3700 30  0001 C CNN
F 3 "" H 3150 3850 60  0000 C CNN
	1    3150 3850
	-1   0    0    1   
$EndComp
Wire Wire Line
	3150 3700 3150 3650
Connection ~ 3150 3650
$Comp
L GND #PWR0254
U 1 1
P 3150 4000
F 0 "#PWR0254" H 3150 3750 50  0001 C CNN
F 1 "GND" H 3150 3850 50  0000 C CNN
F 2 "" H 3150 4000 60  0000 C CNN
F 3 "" H 3150 4000 60  0000 C CNN
	1    3150 4000
	1    0    0    -1  
$EndComp
$EndSCHEMATC
